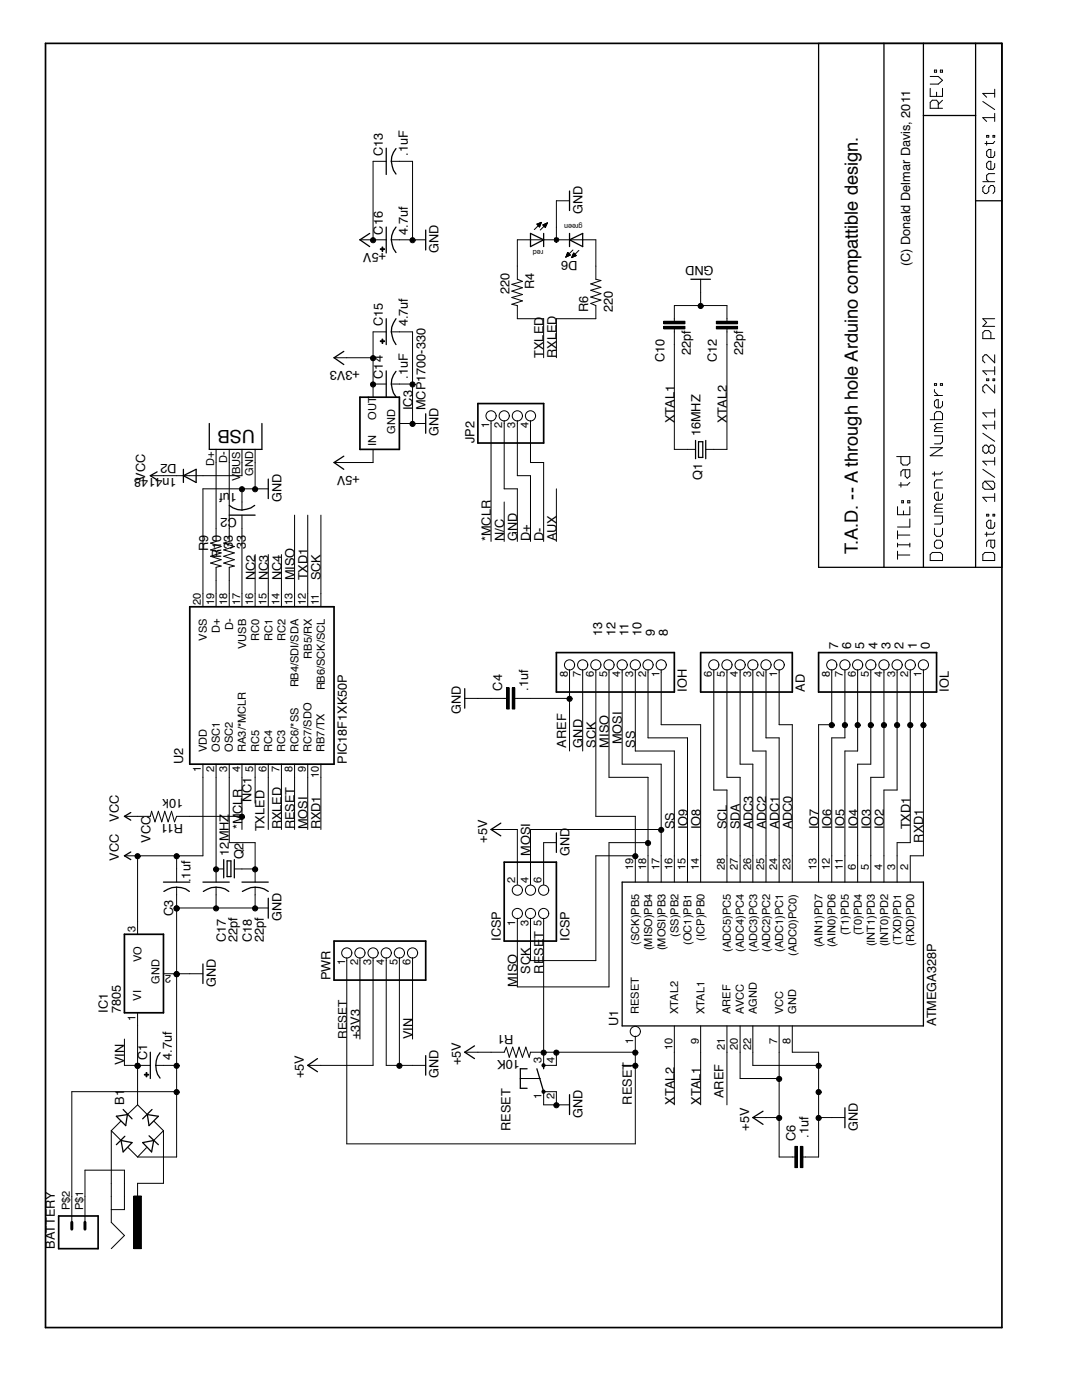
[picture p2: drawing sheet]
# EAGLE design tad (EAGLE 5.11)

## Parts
AD  PINHD-1X6  [1X06]
B1  B-DIL  [B-DIL]
BATTERY  M02  [1X02_BIG]
C1  4.7uf  CPOL-USE2.5-5  [E2,5-5]
C2  1uf  C-US025-030X050  [C025-030X050]
C3  .1uf  C-US025-030X050  [C025-030X050]
C4  .1uf  C-EU025-025X050  [C025-025X050]
C6  .1uf  C-EU025-025X050  [C025-025X050]
C10  22pf  C-EU025-025X050  [C025-025X050]
C12  22pf  C-EU025-025X050  [C025-025X050]
C13  .1uF  C-US025-025X050  [C025-025X050]
C14  .1uF  C-US025-025X050  [C025-025X050]
C15  4.7uf  CPOL-USE2.5-5  [E2,5-5]
C16  4.7uf  CPOL-USE2.5-5  [E2,5-5]
C17  22pf  C-US025-030X050  [C025-030X050]
C18  22pf  C-US025-030X050  [C025-030X050]
D2  1n4148  DIODEPTH2  [DOIDE-1N4148]
D6  DUOLED2X5  [DUOLED2X5]
IC1  7805  7824T  [TO220H]
IC3  MCP1700-330  MCP1700TRI  [TO92]
ICSP  ICSP  PINHD-2X3  [2X03]
IOH  PINHD-1X8  [1X08]
IOL  PINHD-1X8  [1X08]
J1  POWER_JACKPTH  [POWER_JACK_PTH]
JP2  PINHD-1X4  [1X04]
PWR  PINHD-1X6  [1X06]
Q1  16MHZ  CRYSTALHC49S  [HC49/S]
Q2  12MHZ  CRYSTALHC49S  [HC49/S]
R1  10K  R-US_0204/5  [0204/5]
R4  220  R-US_0204/5  [0204/5]
R6  220  R-US_0204/5  [0204/5]
R9  33  R-US_0204/5  [0204/5]
R10  33  R-US_0204/5  [0204/5]
R11  10k  R-US_0204/5  [0204/5]
RESET  TAC_SWITCHPTH  [TACTILE-PTH]
U1  ATMEGA328P  AT90S4433P  [DIL28-3]
U2  PIC18F1XK50P  PIC18F/LF1XK50P  [DIL20]
X3  USB-3DPTH  [USB-B-PTH]

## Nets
*MCLR: JP2.1 R11.1 U2.4(RA3/*MCLR)
+3V3: C14.1 C15.+ IC3.3(OUT) PWR.2
ADC0: AD.1 U1.23((ADC0)PC0))
ADC1: AD.2 U1.24((ADC1)PC1)
ADC2: AD.3 U1.25((ADC2)PC2)
ADC3: AD.4 U1.26((ADC3)PC3)
AREF: C4.2 IOH.8 U1.21(AREF)
D+: JP2.3 R9.2 U2.19(D+)
D-: JP2.4 R10.2 U2.18(D-)
GND: B1.- BATTERY.P$2 C1.- C2.2 C3.2 C4.1 C6.1 C10.1 C12.1 C13.2 C14.2 C15.- C16.- C17.2 C18.2 D6.K(C) IC1.2(GND) IC3.1(GND) ICSP.6 IOH.7 JP2.2 PWR.4 PWR.5 RESET.1 RESET.2 U1.8(GND) U1.22(AGND) U2.20(VSS) X3.GND
IO2: IOL.3 U1.4((INT0)PD2)
IO3: IOL.4 U1.5((INT1)PD3)
IO4: IOL.5 U1.6((T0)PD4)
IO5: IOL.6 U1.11((T1)PD5)
IO6: IOL.7 U1.12((AIN0)PD6)
IO7: IOL.8 U1.13((AIN1)PD7)
IO8: IOH.1 U1.14((ICP)PB0)
IO9: IOH.2 U1.15((OC1)PB1)
MISO: ICSP.1 IOH.5 U1.18((MISO)PB4) U2.13(RB4/SDI/SDA)
MOSI: ICSP.4 IOH.4 U1.17((MOSI)PB3) U2.9(RC7/SDO)
N$2: D6.AR R4.1
N$3: C2.1 U2.17(VUSB)
N$6: B1.AC2 J1.PWR
N$7: B1.AC1 J1.GND
N$8: R9.1 X3.D+
N$9: R10.1 X3.D-
N$10: C17.1 Q2.2 U2.2(OSC1)
N$11: D2.A X3.VBUS
N$12: BATTERY.P$1 J1.GNDBREAK
N$14: D6.AG R6.2
N$15: C18.1 Q2.1 U2.3(OSC2)
NC1: U2.5(RC5)
NC2: U2.16(RC0)
NC3: U2.15(RC1)
NC4: U2.14(RC2)
RESET: ICSP.5 PWR.1 R1.2 RESET.3 RESET.4 U1.1(RESET) U2.8(RC6/*SS)
RXD1: IOL.1 U1.2((RXD)PD0) U2.10(RB7/TX)
RXLED: R6.1 U2.7(RC3)
SCK: ICSP.3 IOH.6 U1.19((SCK)PB5) U2.11(RB6/SCK/SCL)
SCL: AD.6 U1.28((ADC5)PC5)
SDA: AD.5 U1.27((ADC4)PC4)
SS: IOH.3 U1.16((SS)PB2)
TXD1: IOL.2 U1.3((TXD)PD1) U2.12(RB5/RX)
TXLED: R4.2 U2.6(RC4)
VCC: C3.1 C6.2 C13.1 C16.+ D2.C IC1.3(VO) IC3.2(IN) ICSP.2 PWR.3 R1.1 R11.2 U1.7(VCC) U1.20(AVCC) U2.1(VDD) ; supply symbol labelled +5V
VIN: B1.+ C1.+ IC1.1(VI) PWR.6
XTAL1: C10.2 Q1.2 U1.9(XTAL1)
XTAL2: C12.2 Q1.1 U1.10(XTAL2)

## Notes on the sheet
- 13
- 12
- 11
- 10
- 9
- 8
- 7
- 6
- T.A.D. -- A through hole Arduino compattible design.
- 5
- 4
- 3
- 2
- (C) Donald Delmar Davis, 2011
- 1
- 0
